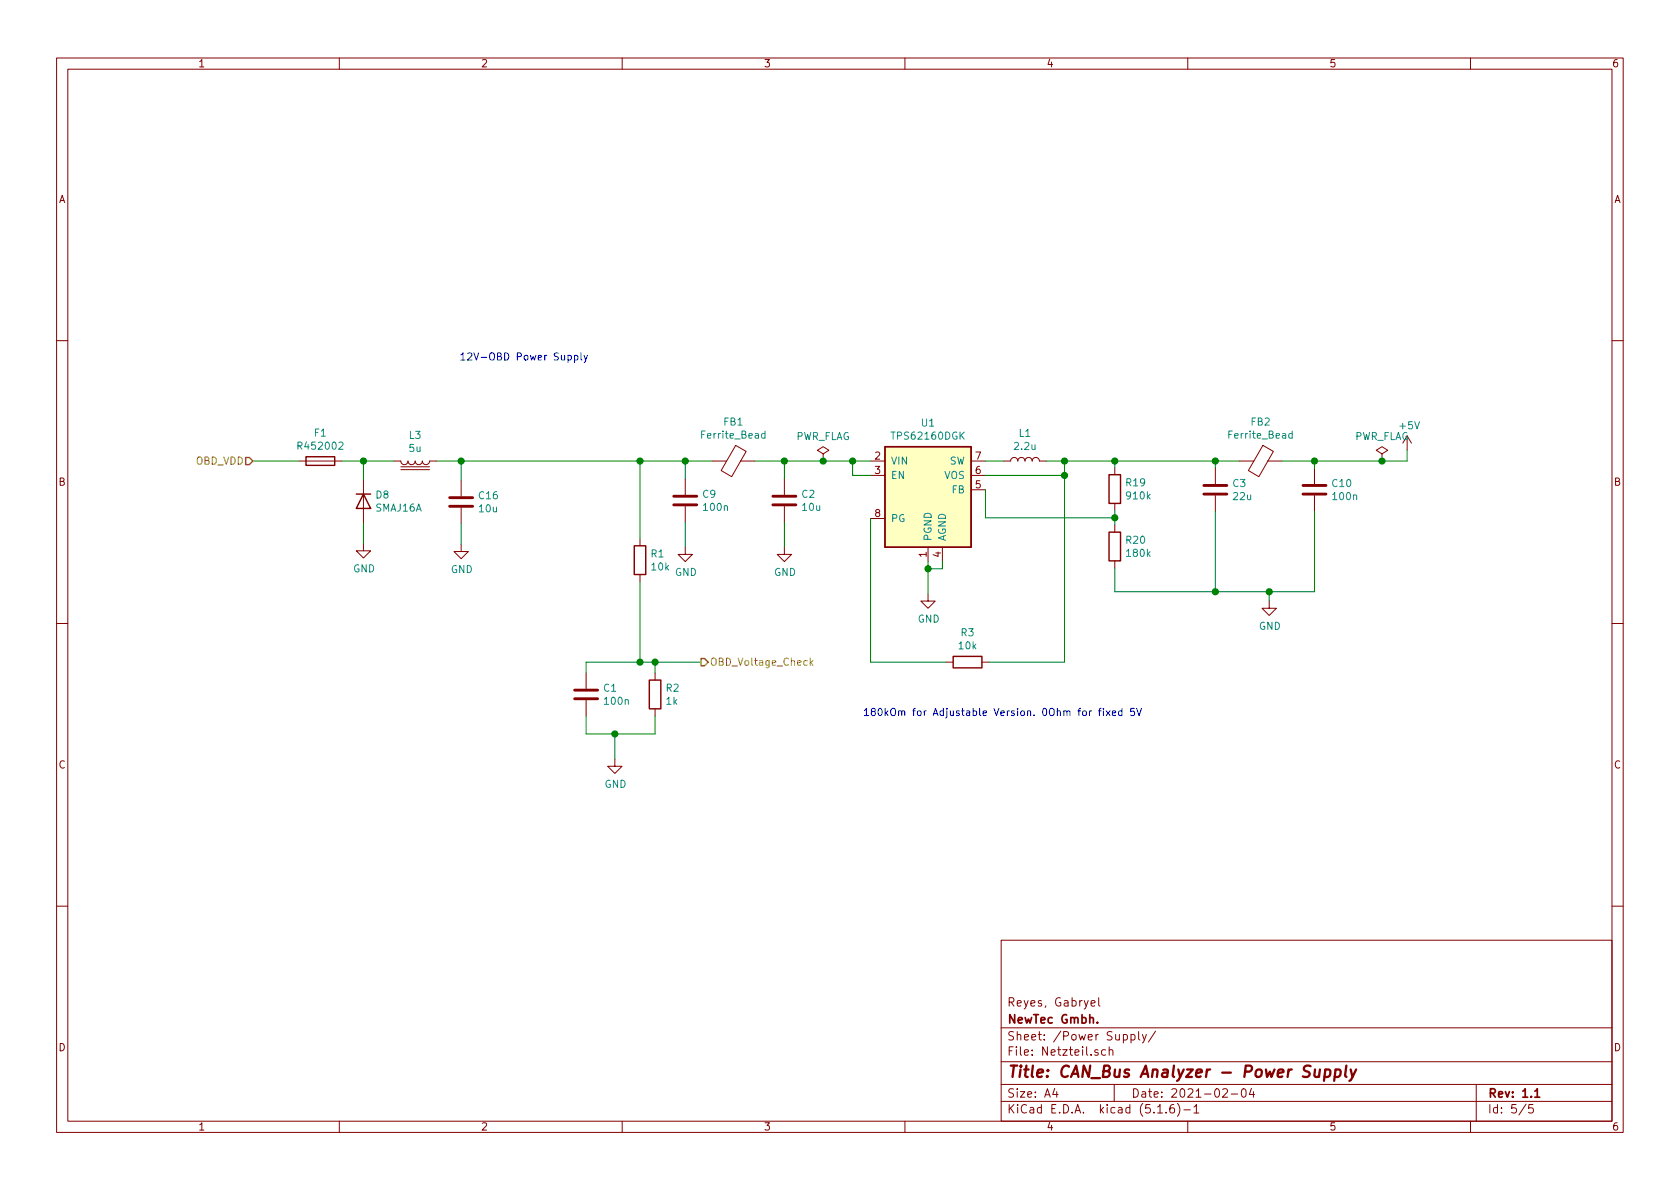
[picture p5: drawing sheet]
EESchema Schematic File Version 4
EELAYER 30 0
EELAYER END
$Descr A4 11693 8268
encoding utf-8
Sheet 5 5
Title "CAN_Bus Analyzer - Power Supply"
Date "2021-02-04"
Rev "1.1"
Comp "NewTec Gmbh."
Comment1 "Reyes, Gabryel"
Comment2 ""
Comment3 ""
Comment4 ""
$EndDescr
Text HLabel 1760 3200 0    50   Input ~ 0
OBD_VDD
Text Notes 4100 2510 2    50   ~ 0
12V-OBD Power Supply
$Comp
L Device:R R1
U 1 1
P 4455 3890
F 0 "R1" H 4525 3936 50  0000 L CNN
F 1 "10k" H 4525 3845 50  0000 L CNN
F 2 "Resistor_SMD:R_0603_1608Metric_Pad0.98x0.95mm_HandSolder" V 4385 3890 50  0001 C CNN
F 3 "~" H 4455 3890 50  0001 C CNN
	1    4455 3890
	1    0    0    -1  
$EndComp
$Comp
L Device:R R2
U 1 1
P 4560 4825
F 0 "R2" H 4630 4871 50  0000 L CNN
F 1 "1k" H 4630 4780 50  0000 L CNN
F 2 "Resistor_SMD:R_0603_1608Metric_Pad0.98x0.95mm_HandSolder" V 4490 4825 50  0001 C CNN
F 3 "~" H 4560 4825 50  0001 C CNN
	1    4560 4825
	1    0    0    -1  
$EndComp
Wire Wire Line
	4455 4040 4455 4600
Wire Wire Line
	4455 4600 4560 4600
Connection ~ 4455 4600
Text HLabel 4880 4600 2    50   Output ~ 0
OBD_Voltage_Check
$Comp
L power:PWR_FLAG #FLG01
U 1 1
P 5730 3200
F 0 "#FLG01" H 5730 3275 50  0001 C CNN
F 1 "PWR_FLAG" H 5730 3373 50  0000 C CNN
F 2 "" H 5730 3200 50  0001 C CNN
F 3 "~" H 5730 3200 50  0001 C CNN
	1    5730 3200
	1    0    0    -1  
$EndComp
$Comp
L Device:C C1
U 1 1
P 4080 4825
F 0 "C1" H 4195 4871 50  0000 L CNN
F 1 "100n" H 4195 4780 50  0000 L CNN
F 2 "Capacitor_SMD:C_0603_1608Metric_Pad1.08x0.95mm_HandSolder" H 4118 4675 50  0001 C CNN
F 3 "~" H 4080 4825 50  0001 C CNN
	1    4080 4825
	1    0    0    -1  
$EndComp
Wire Wire Line
	4455 4600 4080 4600
Wire Wire Line
	4080 4600 4080 4675
Wire Wire Line
	4080 4975 4080 5100
$Comp
L power:GND #PWR01
U 1 1
P 4280 5275
F 0 "#PWR01" H 4280 5025 50  0001 C CNN
F 1 "GND" H 4285 5102 50  0000 C CNN
F 2 "" H 4280 5275 50  0001 C CNN
F 3 "" H 4280 5275 50  0001 C CNN
	1    4280 5275
	1    0    0    -1  
$EndComp
Wire Wire Line
	4280 5275 4280 5100
Connection ~ 4280 5100
Wire Wire Line
	4280 5100 4080 5100
$Comp
L power:+5V #PWR05
U 1 1
P 9795 3125
F 0 "#PWR05" H 9795 2975 50  0001 C CNN
F 1 "+5V" H 9810 3298 50  0000 C CNN
F 2 "" H 9795 3125 50  0001 C CNN
F 3 "" H 9795 3125 50  0001 C CNN
	1    9795 3125
	1    0    0    -1  
$EndComp
$Comp
L Device:L L1
U 1 1
P 7135 3200
F 0 "L1" V 7325 3200 50  0000 C CNN
F 1 "2.2u" V 7234 3200 50  0000 C CNN
F 2 "Board:INDPM5550X300N" H 7135 3200 50  0001 C CNN
F 3 "~" H 7135 3200 50  0001 C CNN
	1    7135 3200
	0    -1   -1   0   
$EndComp
$Comp
L Device:R R3
U 1 1
P 6735 4600
F 0 "R3" V 6528 4600 50  0000 C CNN
F 1 "10k" V 6619 4600 50  0000 C CNN
F 2 "Resistor_SMD:R_0603_1608Metric_Pad0.98x0.95mm_HandSolder" V 6665 4600 50  0001 C CNN
F 3 "~" H 6735 4600 50  0001 C CNN
	1    6735 4600
	0    1    1    0   
$EndComp
Wire Wire Line
	7285 3200 7410 3200
Wire Wire Line
	6060 4600 6585 4600
Wire Wire Line
	7410 4600 7410 3300
Connection ~ 7410 3200
Wire Wire Line
	6885 4600 7410 4600
$Comp
L power:GND #PWR03
U 1 1
P 6460 4125
F 0 "#PWR03" H 6460 3875 50  0001 C CNN
F 1 "GND" H 6465 3952 50  0000 C CNN
F 2 "" H 6460 4125 50  0001 C CNN
F 3 "" H 6460 4125 50  0001 C CNN
	1    6460 4125
	1    0    0    -1  
$EndComp
Connection ~ 7410 3300
Wire Wire Line
	7410 3300 7410 3200
$Comp
L Device:C C2
U 1 1
P 5460 3475
F 0 "C2" H 5575 3521 50  0000 L CNN
F 1 "10u" H 5575 3430 50  0000 L CNN
F 2 "Capacitor_SMD:C_1206_3216Metric_Pad1.33x1.80mm_HandSolder" H 5498 3325 50  0001 C CNN
F 3 "~" H 5460 3475 50  0001 C CNN
	1    5460 3475
	1    0    0    -1  
$EndComp
Wire Wire Line
	5935 3300 5935 3200
Connection ~ 5935 3200
Wire Wire Line
	5460 3325 5460 3200
Wire Wire Line
	5460 3200 5730 3200
$Comp
L power:GND #PWR02
U 1 1
P 5460 3800
F 0 "#PWR02" H 5460 3550 50  0001 C CNN
F 1 "GND" H 5465 3627 50  0000 C CNN
F 2 "" H 5460 3800 50  0001 C CNN
F 3 "" H 5460 3800 50  0001 C CNN
	1    5460 3800
	1    0    0    -1  
$EndComp
Wire Wire Line
	5460 3800 5460 3625
$Comp
L power:GND #PWR04
U 1 1
P 8835 4175
F 0 "#PWR04" H 8835 3925 50  0001 C CNN
F 1 "GND" H 8840 4002 50  0000 C CNN
F 2 "" H 8835 4175 50  0001 C CNN
F 3 "" H 8835 4175 50  0001 C CNN
	1    8835 4175
	1    0    0    -1  
$EndComp
Wire Wire Line
	9795 3200 9795 3125
$Comp
L Device:C C3
U 1 1
P 8460 3400
F 0 "C3" H 8575 3446 50  0000 L CNN
F 1 "22u" H 8575 3355 50  0000 L CNN
F 2 "Capacitor_SMD:C_1206_3216Metric_Pad1.33x1.80mm_HandSolder" H 8498 3250 50  0001 C CNN
F 3 "~" H 8460 3400 50  0001 C CNN
	1    8460 3400
	1    0    0    -1  
$EndComp
Wire Wire Line
	7410 3200 7760 3200
$Comp
L power:PWR_FLAG #FLG02
U 1 1
P 9620 3200
F 0 "#FLG02" H 9620 3275 50  0001 C CNN
F 1 "PWR_FLAG" H 9620 3373 50  0000 C CNN
F 2 "" H 9620 3200 50  0001 C CNN
F 3 "~" H 9620 3200 50  0001 C CNN
	1    9620 3200
	1    0    0    -1  
$EndComp
Wire Wire Line
	9620 3200 9795 3200
Wire Wire Line
	4280 5100 4560 5100
Wire Wire Line
	4560 4975 4560 5100
Wire Wire Line
	4560 4675 4560 4600
Connection ~ 4560 4600
Wire Wire Line
	4560 4600 4880 4600
Wire Wire Line
	6060 3600 6060 4600
Wire Wire Line
	6860 3200 6985 3200
Wire Wire Line
	6860 3300 7410 3300
Wire Wire Line
	6560 3950 6560 3900
Wire Wire Line
	8460 3550 8460 4110
Wire Wire Line
	8835 4110 8835 4175
$Comp
L Device:C C9
U 1 1
P 4770 3475
F 0 "C9" H 4885 3521 50  0000 L CNN
F 1 "100n" H 4885 3430 50  0000 L CNN
F 2 "Capacitor_SMD:C_0603_1608Metric_Pad1.08x0.95mm_HandSolder" H 4808 3325 50  0001 C CNN
F 3 "~" H 4770 3475 50  0001 C CNN
	1    4770 3475
	1    0    0    -1  
$EndComp
$Comp
L power:GND #PWR0103
U 1 1
P 4770 3800
F 0 "#PWR0103" H 4770 3550 50  0001 C CNN
F 1 "GND" H 4775 3627 50  0000 C CNN
F 2 "" H 4770 3800 50  0001 C CNN
F 3 "" H 4770 3800 50  0001 C CNN
	1    4770 3800
	1    0    0    -1  
$EndComp
Wire Wire Line
	4770 3800 4770 3625
Wire Wire Line
	4770 3325 4770 3200
$Comp
L Device:Ferrite_Bead FB1
U 1 1
P 5105 3200
F 0 "FB1" V 4831 3200 50  0000 C CNN
F 1 "Ferrite_Bead" V 4922 3200 50  0000 C CNN
F 2 "Inductor_SMD:L_0603_1608Metric_Pad1.05x0.95mm_HandSolder" V 5035 3200 50  0001 C CNN
F 3 "~" H 5105 3200 50  0001 C CNN
	1    5105 3200
	0    1    1    0   
$EndComp
Wire Wire Line
	4770 3200 4955 3200
Connection ~ 4770 3200
Wire Wire Line
	5460 3200 5255 3200
Connection ~ 5460 3200
Connection ~ 8460 4110
Wire Wire Line
	8460 3250 8460 3200
$Comp
L Device:Ferrite_Bead FB2
U 1 1
P 8775 3200
F 0 "FB2" V 8501 3200 50  0000 C CNN
F 1 "Ferrite_Bead" V 8592 3200 50  0000 C CNN
F 2 "Inductor_SMD:L_0603_1608Metric_Pad1.05x0.95mm_HandSolder" V 8705 3200 50  0001 C CNN
F 3 "~" H 8775 3200 50  0001 C CNN
	1    8775 3200
	0    1    1    0   
$EndComp
Connection ~ 8460 3200
Wire Wire Line
	8460 3200 8625 3200
Wire Wire Line
	9150 4110 9150 3550
$Comp
L Device:C C10
U 1 1
P 9150 3400
F 0 "C10" H 9265 3446 50  0000 L CNN
F 1 "100n" H 9265 3355 50  0000 L CNN
F 2 "Capacitor_SMD:C_0603_1608Metric_Pad1.08x0.95mm_HandSolder" H 9188 3250 50  0001 C CNN
F 3 "~" H 9150 3400 50  0001 C CNN
	1    9150 3400
	1    0    0    -1  
$EndComp
Wire Wire Line
	9150 3200 9150 3250
Wire Wire Line
	8925 3200 9150 3200
Connection ~ 9620 3200
Connection ~ 9150 3200
Wire Wire Line
	9150 3200 9620 3200
Wire Wire Line
	7760 3245 7760 3200
Wire Wire Line
	6860 3595 6860 3400
Wire Wire Line
	7760 3595 7760 3645
Connection ~ 7760 3595
Wire Wire Line
	7760 3595 6860 3595
Wire Wire Line
	7760 3945 7760 4110
Wire Wire Line
	7760 3545 7760 3595
$Comp
L Device:R R20
U 1 1
P 7760 3795
F 0 "R20" H 7830 3841 50  0000 L CNN
F 1 "180k" H 7830 3750 50  0000 L CNN
F 2 "Resistor_SMD:R_0603_1608Metric_Pad0.98x0.95mm_HandSolder" V 7690 3795 50  0001 C CNN
F 3 "~" H 7760 3795 50  0001 C CNN
F 4 "NP" H 7760 3795 50  0001 C CNN "NP"
	1    7760 3795
	1    0    0    -1  
$EndComp
$Comp
L Device:R R19
U 1 1
P 7760 3395
F 0 "R19" H 7830 3441 50  0000 L CNN
F 1 "910k" H 7830 3350 50  0000 L CNN
F 2 "Resistor_SMD:R_0603_1608Metric_Pad0.98x0.95mm_HandSolder" V 7690 3395 50  0001 C CNN
F 3 "~" H 7760 3395 50  0001 C CNN
F 4 "NP" H 7760 3395 50  0001 C CNN "NP"
	1    7760 3395
	1    0    0    -1  
$EndComp
Connection ~ 7760 3200
Wire Wire Line
	7760 3200 8460 3200
Wire Wire Line
	7760 4110 8460 4110
Connection ~ 5730 3200
Wire Wire Line
	5730 3200 5935 3200
Wire Wire Line
	1760 3200 2080 3200
$Comp
L Device:Fuse F1
U 1 1
P 2230 3200
F 0 "F1" V 2033 3200 50  0000 C CNN
F 1 "R452002" V 2124 3200 50  0000 C CNN
F 2 "Fuse:Fuse_2512_6332Metric_Pad1.52x3.35mm_HandSolder" V 2160 3200 50  0001 C CNN
F 3 "https://www.littelfuse.com/~/media/electronics/datasheets/tvs_diodes/littelfuse_tvs_diode_smaj_datasheet.pdf.pdf" H 2230 3200 50  0001 C CNN
F 4 "Yes" H 2230 3200 50  0001 C CNN "Vorhanden"
	1    2230 3200
	0    1    1    0   
$EndComp
Wire Wire Line
	2380 3200 2530 3200
Wire Wire Line
	4455 3200 4455 3740
Connection ~ 4455 3200
Wire Wire Line
	4455 3200 4770 3200
$Comp
L Device:D D8
U 1 1
P 2530 3480
F 0 "D8" V 2484 3560 50  0000 L CNN
F 1 "SMAJ16A" V 2575 3560 50  0000 L CNN
F 2 "Diode_SMD:D_SMA" H 2530 3480 50  0001 C CNN
F 3 "https://m.littelfuse.com/~/media/electronics/datasheets/tvs_diodes/littelfuse_tvs_diode_smaj_datasheet.pdf.pdf" H 2530 3480 50  0001 C CNN
F 4 "Yes" H 2530 3480 50  0001 C CNN "Vorhanden"
	1    2530 3480
	0    1    1    0   
$EndComp
$Comp
L Device:C C16
U 1 1
P 3210 3485
F 0 "C16" H 3325 3531 50  0000 L CNN
F 1 "10u" H 3325 3440 50  0000 L CNN
F 2 "Capacitor_SMD:C_1206_3216Metric_Pad1.33x1.80mm_HandSolder" H 3248 3335 50  0001 C CNN
F 3 "~" H 3210 3485 50  0001 C CNN
	1    3210 3485
	1    0    0    -1  
$EndComp
$Comp
L Device:L_Core_Iron L3
U 1 1
P 2890 3200
F 0 "L3" V 2709 3200 50  0000 C CNN
F 1 "5u" V 2800 3200 50  0000 C CNN
F 2 "Board:INDPM5550X300N" H 2890 3200 50  0001 C CNN
F 3 "~" H 2890 3200 50  0001 C CNN
F 4 "Yes" H 2890 3200 50  0001 C CNN "Vorhanden"
	1    2890 3200
	0    1    1    0   
$EndComp
Wire Wire Line
	3040 3200 3210 3200
Wire Wire Line
	3210 3335 3210 3200
Connection ~ 3210 3200
Wire Wire Line
	3210 3200 4455 3200
Wire Wire Line
	2530 3330 2530 3200
Connection ~ 2530 3200
Wire Wire Line
	2530 3200 2740 3200
$Comp
L power:GND #PWR032
U 1 1
P 2530 3775
F 0 "#PWR032" H 2530 3525 50  0001 C CNN
F 1 "GND" H 2535 3602 50  0000 C CNN
F 2 "" H 2530 3775 50  0001 C CNN
F 3 "" H 2530 3775 50  0001 C CNN
	1    2530 3775
	1    0    0    -1  
$EndComp
$Comp
L power:GND #PWR033
U 1 1
P 3210 3780
F 0 "#PWR033" H 3210 3530 50  0001 C CNN
F 1 "GND" H 3215 3607 50  0000 C CNN
F 2 "" H 3210 3780 50  0001 C CNN
F 3 "" H 3210 3780 50  0001 C CNN
	1    3210 3780
	1    0    0    -1  
$EndComp
Wire Wire Line
	3210 3780 3210 3635
Wire Wire Line
	2530 3630 2530 3775
Wire Wire Line
	8460 4110 8835 4110
Connection ~ 8835 4110
Wire Wire Line
	8835 4110 9150 4110
Text Notes 6005 4985 0    50   ~ 0
180kOm for Adjustable Version. 0Ohm for fixed 5V\n
$Comp
L Board:TPS62170DGK U1
U 1 1
P 6460 2950
F 0 "U1" H 6460 2967 50  0000 C CNN
F 1 "TPS62160DGK" H 6460 2876 50  0000 C CNN
F 2 "Package_SO:VSSOP-8_3.0x3.0mm_P0.65mm" H 6210 2850 50  0001 C CNN
F 3 "" H 6210 2850 50  0001 C CNN
	1    6460 2950
	1    0    0    -1  
$EndComp
Wire Wire Line
	6460 3900 6460 3950
Wire Wire Line
	5935 3300 6060 3300
Wire Wire Line
	5935 3200 6060 3200
Wire Wire Line
	6560 3950 6460 3950
Connection ~ 6460 3950
Wire Wire Line
	6460 3950 6460 4125
$EndSCHEMATC
